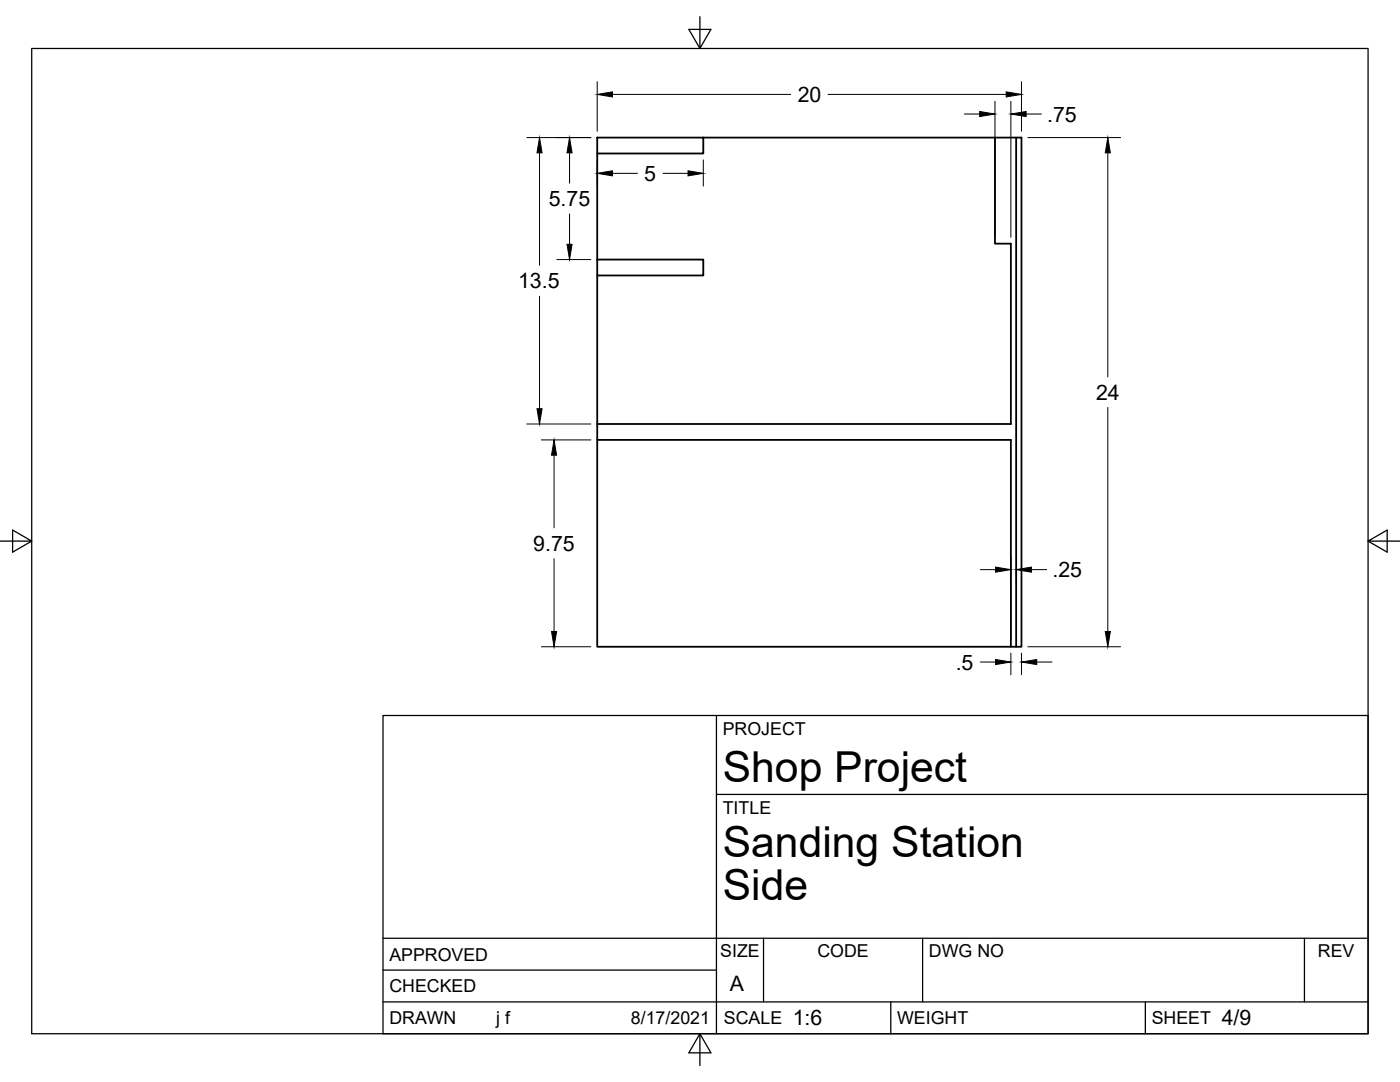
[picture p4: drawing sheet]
<svg xmlns="http://www.w3.org/2000/svg" width="279mm" height="216mm" viewBox="0 0 279 216" stroke-linecap="round" stroke-linejoin="round" font-family="sans-serif">
<!-- layer: Visible -->
<path d="M119.2 27.5h21.2v3.1h-21.2zM119.2 30.6v21.2M140.4 27.5h63.5v101.6h-2.2M198.6 27.5v21.1h3.1v36h-82.5M202.8 27.5v101.6M119.2 51.8h21.2v3.2h-21.2zM119.2 55v74.1h82.5v-41.3h-82.5" fill="none" stroke="#000" stroke-width=".36"/>
<!-- layer: Border -->
<path d="M6.3 9.7h266.7v196.6h-266.7zM139.7 3.3v6.4l2.2-3.8h-4.4l2.2 3.8M0 108h6.3l-3.8-2.2v4.4l3.8-2.2M273 108l3.8 2.2v-4.4l-3.8 2.2h6.4M139.7 206.3l-2.2 3.8h4.4l-2.2-3.8v6.3" fill="none" stroke="#000" stroke-width=".25"/>
<!-- layer: Titleblock -->
<path d="M76.4 142.8h196.6v63.5h-196.6zM143 158.5h130M143 142.8v63.5M76.4 199.9h196.6M76.4 193.6h66.6M76.4 187.2h196.6M152.4 187.2v12.7M177.8 199.9v6.4M184.1 187.2v12.7M228.6 199.9v6.4M260.3 187.2v12.7" fill="none" stroke="#000" stroke-width=".25"/>
<!-- layer: Dimensions -->
<g fill="none" stroke="#000" stroke-width=".2">
<path d="M119.2 16.3v9.9M122.2 18.8h35.6M165.2 18.8h35.6M203.9 16.3v9.9M105.1 27.5h12.8M107.7 30.5v22.4M113.7 30.5v6.1M119.2 31.9v5.2M122.2 34.6h5M132.3 34.6h5M140.4 31.9v5.2M192.5 22.8h3"/>
<path d="M198.6 20.2v27.1M201.7 20.2v27.1M204.8 22.8h3M205.1 27.5h18.5M221.1 30.5v44.7M107.7 59.1v22.5M111.1 51.8h6.8M113.7 42.7v6M105.1 84.6h12.8M108 87.8h9.9M110.6 90.8v14.5M221.1 81.3v44.7"/>
<path d="M110.6 111.5v14.5M195.6 113.7h3.1M201.7 111.1v16.7M202.8 114v2.2M205.8 113.7h3.1M108 129.1h9.9M195.6 132.1h3.1M201.7 130.3v4.3M203.9 130.3v4.3M205.1 129.1h18.5M206.9 132.1h3.1"/>
</g>
<g fill="#000" stroke="#000" stroke-width=".2">
<path d="M119.2 18.8l3-.5v1zM200.8 18.3l3.1 .5-3.1 .5zM107.7 27.5l.5 3h-1zM113.7 27.5l.5 3h-1zM119.2 34.6l3-.5v1zM137.3 34.1l3.1 .5-3.1 .5zM195.5 22.2l3.1 .6-3.1 .5zM201.7 22.8l3.1-.6v1.1zM221.1 27.5l.5 3h-1zM113.2 48.7h1l-.5 3.1zM107.2 81.6h1l-.5 3zM110.6 87.8l.5 3h-1z"/>
<path d="M198.7 113.2l3 .5-3 .5zM202.8 113.7l3-.5v1zM110.1 126h1l-.5 3.1zM198.7 131.6l3 .5-3 .5zM203.9 132.1l3-.5v1zM220.6 126h1l-.5 3.1z"/>
</g>
<g font-size="8.5">
<text x="144.3" y="156">Shop Project</text>
<text x="144.3" y="171">Sanding Station</text>
<text x="144.3" y="179.6">Side</text>
</g>
<g font-size="4.3">
<text x="159.2" y="20.3">20</text>
<text x="209" y="24.3">.75</text>
<text x="109.5" y="41.1">5.75</text>
<text x="128.6" y="36.1">5</text>
<text x="103.4" y="57.5">13.5</text>
<text x="218.8" y="79.8">24</text>
<text x="106.4" y="109.9">9.75</text>
<text x="210" y="115.2">.25</text>
<text x="190.7" y="133.6">.5</text>
<text x="145.7" y="197.7">A</text>
<text x="158.2" y="204.6">1:6</text>
<text x="243.8" y="204.6">4/9</text>
</g>
<g font-size="3.5">
<text x="144.3" y="146.6">PROJECT</text>
<text x="144.3" y="162.3">TITLE</text>
<text x="77.7" y="191.7">APPROVED</text>
<text x="143.7" y="191">SIZE</text>
<text x="163.1" y="191">CODE</text>
<text x="185.4" y="191">DWG NO</text>
<text x="263" y="191">REV</text>
<text x="77.7" y="198">CHECKED</text>
<text x="77.7" y="204.4">DRAWN</text>
<text x="99" y="204.4">j f</text>
<text x="125.9" y="204.4">8/17/2021</text>
<text x="144.5" y="204.4">SCALE</text>
<text x="179" y="204.4">WEIGHT</text>
<text x="229.8" y="204.4">SHEET</text>
</g>
</svg>
